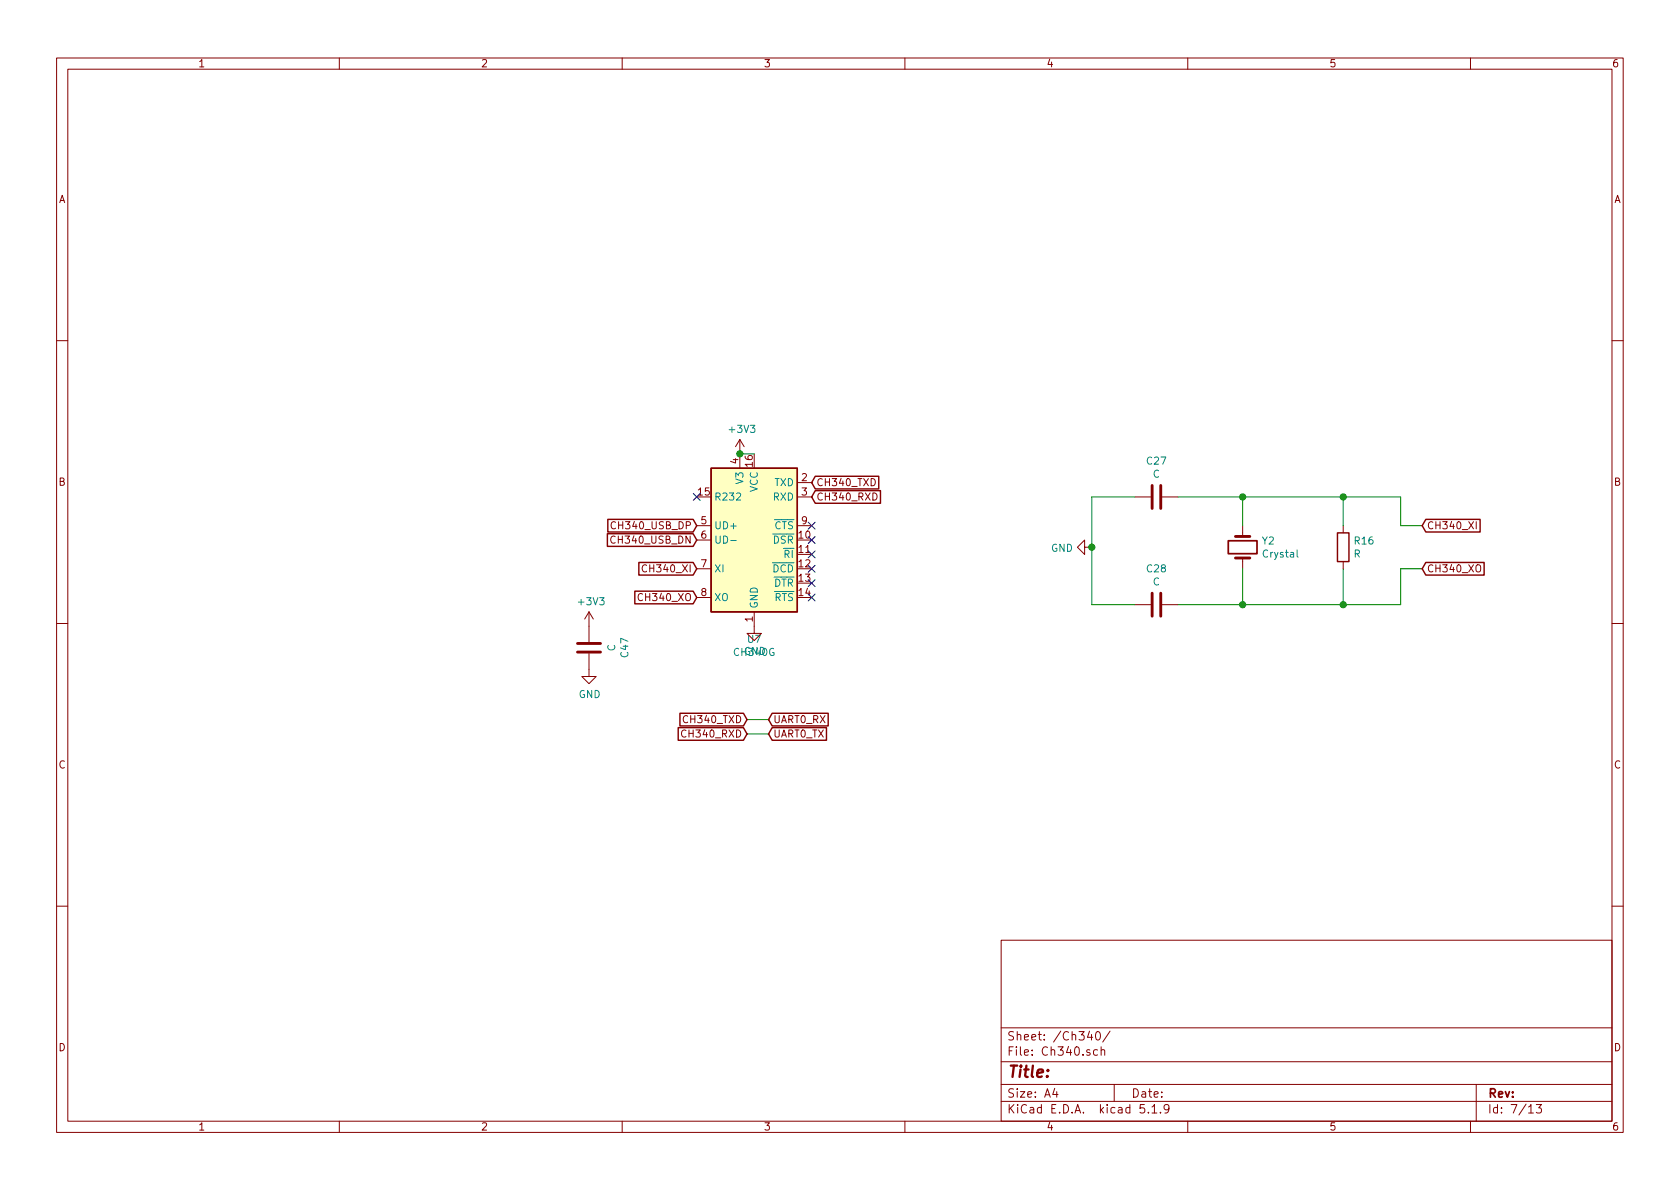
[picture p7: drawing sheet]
EESchema Schematic File Version 4
EELAYER 30 0
EELAYER END
$Descr A4 11693 8268
encoding utf-8
Sheet 7 13
Title ""
Date ""
Rev ""
Comp ""
Comment1 ""
Comment2 ""
Comment3 ""
Comment4 ""
$EndDescr
$Comp
L Interface_USB:CH340G U7
U 1 1
P 5250 3750
F 0 "U7" H 5250 3061 50  0000 C CNN
F 1 "CH340G" H 5250 2970 50  0000 C CNN
F 2 "Package_SO:SOIC-16_3.9x9.9mm_P1.27mm" H 5300 3200 50  0001 L CNN
F 3 "http://www.datasheet5.com/pdf-local-2195953" H 4900 4550 50  0001 C CNN
	1    5250 3750
	1    0    0    -1  
$EndComp
Text GLabel 4850 3650 0    50   Input ~ 0
CH340_USB_DP
Text GLabel 4850 3750 0    50   Input ~ 0
CH340_USB_DN
$Comp
L Device:Crystal Y2
U 1 1
P 8650 3800
F 0 "Y2" V 8604 3931 50  0000 L CNN
F 1 "Crystal" V 8695 3931 50  0000 L CNN
F 2 "Crystal:Crystal_HC49-4H_Vertical" H 8650 3800 50  0001 C CNN
F 3 "~" H 8650 3800 50  0001 C CNN
	1    8650 3800
	0    1    1    0   
$EndComp
$Comp
L power:GND #PWR0159
U 1 1
P 7600 3800
F 0 "#PWR0159" H 7600 3550 50  0001 C CNN
F 1 "GND" V 7605 3672 50  0000 R CNN
F 2 "" H 7600 3800 50  0001 C CNN
F 3 "" H 7600 3800 50  0001 C CNN
	1    7600 3800
	0    1    1    0   
$EndComp
$Comp
L Device:C C27
U 1 1
P 8050 3450
F 0 "C27" V 7798 3450 50  0000 C CNN
F 1 "C" V 7889 3450 50  0000 C CNN
F 2 "Capacitor_SMD:C_0603_1608Metric" H 8088 3300 50  0001 C CNN
F 3 "~" H 8050 3450 50  0001 C CNN
	1    8050 3450
	0    1    1    0   
$EndComp
$Comp
L Device:C C28
U 1 1
P 8050 4200
F 0 "C28" V 7798 4200 50  0000 C CNN
F 1 "C" V 7889 4200 50  0000 C CNN
F 2 "Capacitor_SMD:C_0603_1608Metric" H 8088 4050 50  0001 C CNN
F 3 "~" H 8050 4200 50  0001 C CNN
	1    8050 4200
	0    1    1    0   
$EndComp
$Comp
L Device:R R16
U 1 1
P 9350 3800
F 0 "R16" H 9420 3846 50  0000 L CNN
F 1 "R" H 9420 3755 50  0000 L CNN
F 2 "Resistor_SMD:R_0603_1608Metric" V 9280 3800 50  0001 C CNN
F 3 "~" H 9350 3800 50  0001 C CNN
	1    9350 3800
	1    0    0    -1  
$EndComp
Text GLabel 9900 3650 2    50   Input ~ 0
CH340_XI
Text GLabel 9900 3950 2    50   Input ~ 0
CH340_XO
Wire Wire Line
	7900 3450 7600 3450
Wire Wire Line
	7600 3450 7600 3800
Wire Wire Line
	7600 4200 7900 4200
Connection ~ 7600 3800
Wire Wire Line
	7600 3800 7600 4200
Wire Wire Line
	8200 3450 8650 3450
Wire Wire Line
	8650 3450 8650 3650
Wire Wire Line
	8200 4200 8650 4200
Wire Wire Line
	8650 4200 8650 3950
Wire Wire Line
	8650 3450 9350 3450
Wire Wire Line
	9350 3450 9350 3650
Connection ~ 8650 3450
Wire Wire Line
	9350 3950 9350 4200
Wire Wire Line
	9350 4200 8650 4200
Connection ~ 8650 4200
Wire Wire Line
	9350 3450 9750 3450
Wire Wire Line
	9750 3450 9750 3650
Wire Wire Line
	9750 3650 9900 3650
Connection ~ 9350 3450
Wire Wire Line
	9900 3950 9750 3950
Wire Wire Line
	9750 3950 9750 4200
Wire Wire Line
	9750 4200 9350 4200
Connection ~ 9350 4200
Text GLabel 4850 3950 0    50   Input ~ 0
CH340_XI
Text GLabel 4850 4150 0    50   Input ~ 0
CH340_XO
NoConn ~ 5650 3650
NoConn ~ 5650 3750
NoConn ~ 5650 3850
NoConn ~ 5650 3950
NoConn ~ 5650 4050
NoConn ~ 5650 4150
$Comp
L power:GND #PWR0160
U 1 1
P 5250 4350
F 0 "#PWR0160" H 5250 4100 50  0001 C CNN
F 1 "GND" H 5255 4177 50  0000 C CNN
F 2 "" H 5250 4350 50  0001 C CNN
F 3 "" H 5250 4350 50  0001 C CNN
	1    5250 4350
	1    0    0    -1  
$EndComp
NoConn ~ 4850 3450
$Comp
L power:+3V3 #PWR0161
U 1 1
P 5150 3150
F 0 "#PWR0161" H 5150 3000 50  0001 C CNN
F 1 "+3V3" H 5165 3323 50  0000 C CNN
F 2 "" H 5150 3150 50  0001 C CNN
F 3 "" H 5150 3150 50  0001 C CNN
	1    5150 3150
	1    0    0    -1  
$EndComp
Wire Wire Line
	5250 3150 5150 3150
Connection ~ 5150 3150
Text GLabel 5650 3450 2    50   Input ~ 0
CH340_RXD
Text GLabel 5650 3350 2    50   Input ~ 0
CH340_TXD
Text GLabel 5200 5100 0    50   Input ~ 0
CH340_RXD
Text GLabel 5200 5000 0    50   Input ~ 0
CH340_TXD
Wire Wire Line
	5200 5000 5350 5000
Wire Wire Line
	5350 5100 5200 5100
Text GLabel 5350 5000 2    50   Input ~ 0
UART0_RX
Text GLabel 5350 5100 2    50   Input ~ 0
UART0_TX
$Comp
L Device:C C47
U 1 1
P 4100 4500
F 0 "C47" V 3848 4500 50  0000 C CNN
F 1 "C" V 3939 4500 50  0000 C CNN
F 2 "Capacitor_SMD:C_0603_1608Metric" H 4138 4350 50  0001 C CNN
F 3 "~" H 4100 4500 50  0001 C CNN
	1    4100 4500
	-1   0    0    1   
$EndComp
$Comp
L power:GND #PWR0211
U 1 1
P 4100 4650
F 0 "#PWR0211" H 4100 4400 50  0001 C CNN
F 1 "GND" H 4105 4477 50  0000 C CNN
F 2 "" H 4100 4650 50  0001 C CNN
F 3 "" H 4100 4650 50  0001 C CNN
	1    4100 4650
	1    0    0    -1  
$EndComp
$Comp
L power:+3V3 #PWR0212
U 1 1
P 4100 4350
F 0 "#PWR0212" H 4100 4200 50  0001 C CNN
F 1 "+3V3" H 4115 4523 50  0000 C CNN
F 2 "" H 4100 4350 50  0001 C CNN
F 3 "" H 4100 4350 50  0001 C CNN
	1    4100 4350
	1    0    0    -1  
$EndComp
$EndSCHEMATC
